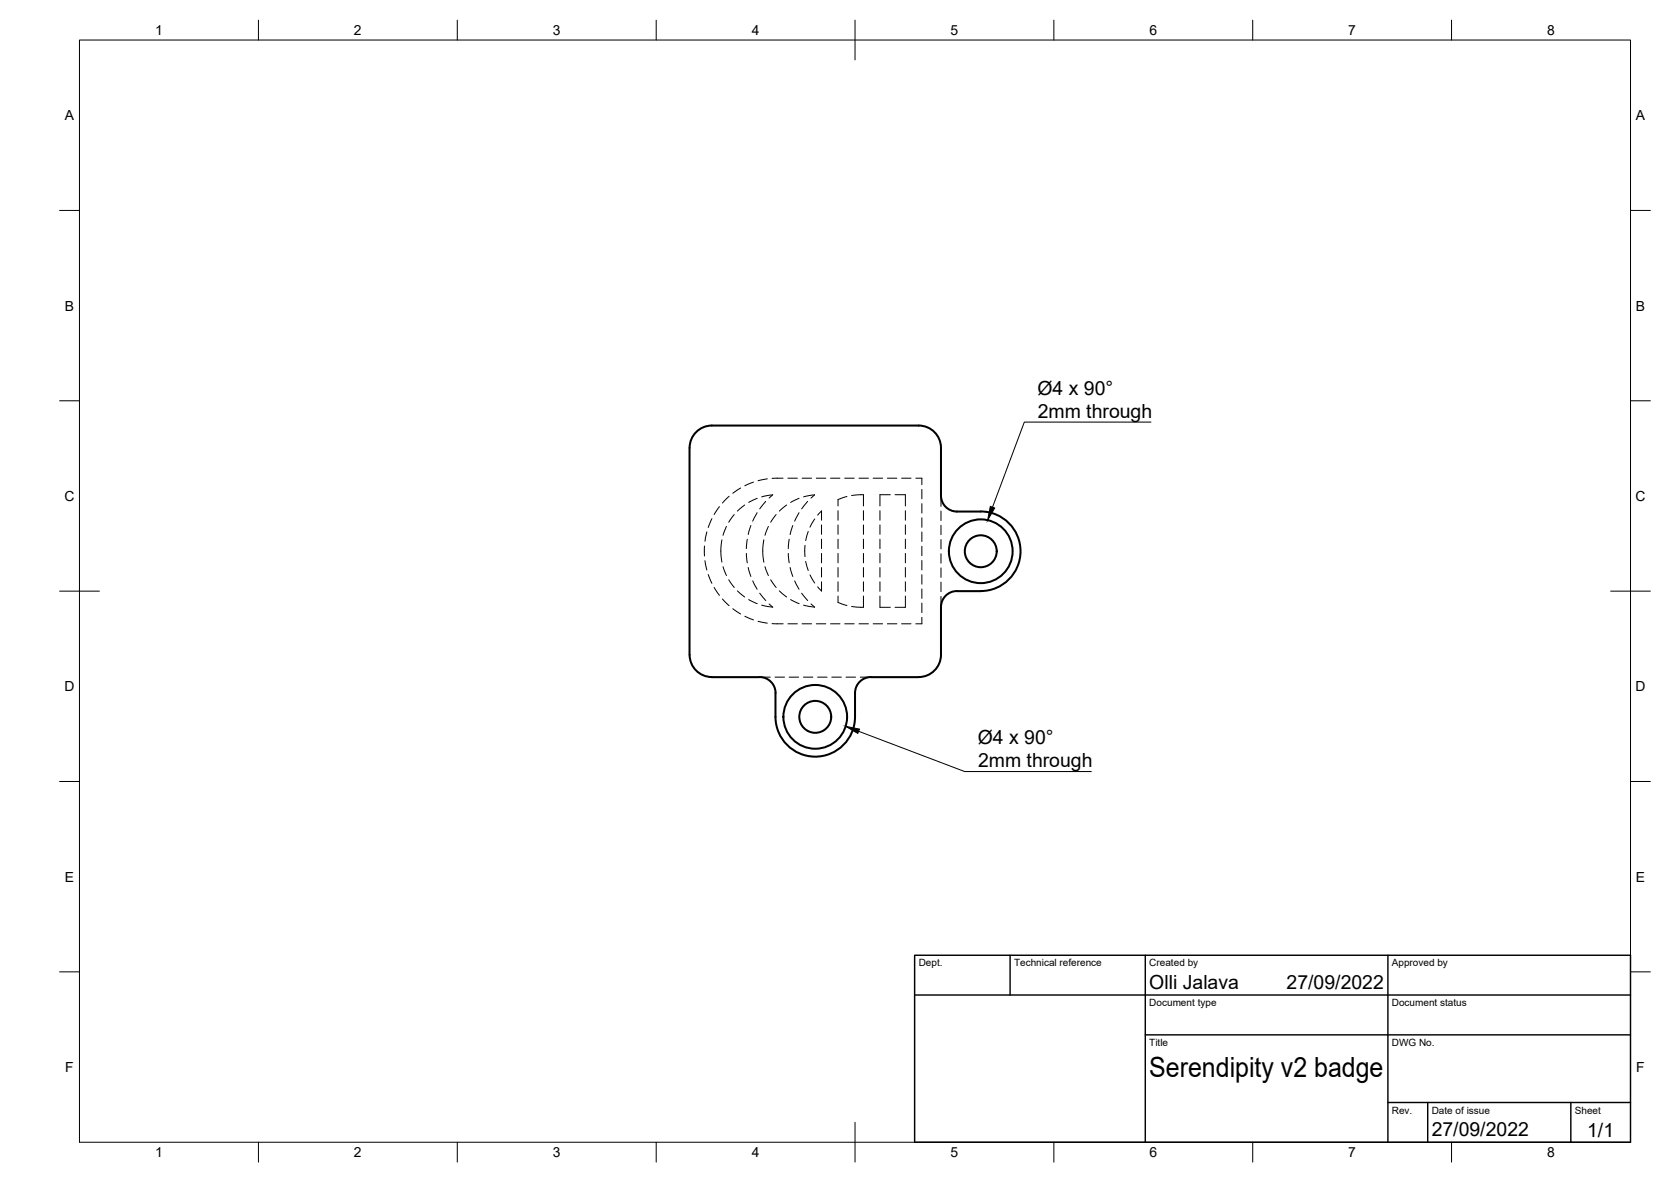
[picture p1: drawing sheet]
<svg xmlns="http://www.w3.org/2000/svg" width="420mm" height="297mm" viewBox="0 0 420 297" stroke-linecap="round" stroke-linejoin="round" font-family="sans-serif">
<!-- layer: Visible -->
<g fill="none" stroke="#000" stroke-width=".51">
<path d="M179 106.9h52a5.6 5.6 0 0 1 5.6 5.7v11.9a4 4 0 0 0 4 4.1h6a10 10 0 0 1 10 9.9 10 10 0 0 1-10 10l-6 .1a4 4 0 0 0-4 3.9v12.1a5.6 5.6 0 0 1-5.6 5.5l-12 .1a4 4 0 0 0-4 4v6a10 10 0 0 1-10 9.9 10 10 0 0 1-10-10v-5.9a4 4 0 0 0-4-4.1l-12 .1M179 106.9a5.6 5.6 0 0 0-5.6 5.6v52.1a5.6 5.6 0 0 0 5.6 5.5"/>
<circle cx="246.6" cy="138.5" r="4"/>
<circle cx="246.6" cy="138.5" r="8"/>
<circle cx="205" cy="180.1" r="4"/>
<circle cx="205" cy="180.1" r="8"/>
</g>
<!-- layer: Hidden -->
<g fill="none" stroke="#000" stroke-width=".25">
<path d="M177.1 137.2v2.5M177.7 133.7l-.5 2.3M179 130.4l-.9 2.2M180.9 127.3l-1.3 2M181.5 135.7l-.2 2.3 .2 3.3M182.7 132.3l-.9 2.2M183.3 124.7l-1.6 1.7M184.6 129.3l-1.4 1.9M186.2 122.6l-1.9 1.4M187.2 126.9l-1.8 1.5M187.7 139.1l.2 2.3M187.9 135.5l-.2 2.4"/>
<path d="M188.8 132.1l-.7 2.2M189.5 121.1l-2.2 1M190.4 128.8l-1.1 2.2M190.4 125.2l-2.1 1.1M191.5 124.9l2.8-.5-.9 .8M192.1 135.7l-.3 2.3 .3 3.3M192.5 126l-1.5 1.9M192.9 120.3l-2.3 .5M193.2 132.3l-.9 2.2M195.2 129.3l-1.4 1.9M196.9 120.2h-2.8M197.8 126.9l-1.8 1.5"/>
<path d="M198.1 120.2h2.4M198.2 139.1l.2 2.3M198.4 135.5l-.2 2.4M199.3 132.1l-.6 2.2M200.9 128.8l-1.1 2.2M200.9 125.2l-2.1 1.1M201.7 120.2h2.4M202.1 124.9l2.7-.5-.9 .8M202.4 137v2.9M203.1 126l-1.5 1.9M203.2 133.6l-.6 2.3M204.9 130.4l-1.2 2.1"/>
<path d="M205.3 120.2h2.3M205.6 129.5l1-1.1v2.3M206.6 131.9v2.4M206.6 135.5v2.4M206.6 139.1v2.3M208.8 120.2h2.4M210.7 128.3v2.4M210.7 131.9v2.4M210.7 135.5v2.4M210.7 139.1v2.3M212.4 120.2h2.4M213 124.8l-2.3 .7v1.7"/>
<path d="M214.1 124.5l3-.2v2.9M216 120.2h2.4M217.1 128.3v2.4M217.1 131.9v2.4M217.1 135.5v2.4M217.1 139.1v2.3M219.5 120.2h2.4M221.3 128.3v2.4M221.3 131.9v2.4M221.3 135.5v2.4M221.3 139.1v2.3M223.1 120.2h2.4"/>
<path d="M223.9 124.3h-2.6v2.9M225 124.3h2.6v2.9M226.7 120.2h2.4M227.6 128.3v2.4M227.6 131.9v2.4M227.6 135.5v2.4M227.6 139.1v2.3M230.3 120.2h1.5v1.6M231.8 123v2.4M231.8 126.6v2.3M231.8 130.1v2.4M231.8 133.7v2.4"/>
<path d="M231.8 137.3v2.4M236.6 124.6v2.6M236.6 128.4v2.4M236.6 132v2.4M236.6 135.6v2.4M236.6 139.2v2.3M177.2 140.9l.5 2.3M178.1 144.4l.9 2.2M179.6 147.6l1.3 2M181.7 150.5l1.6 1.7M181.8 142.4l.9 2.2M183.2 145.7l1.4 1.9"/>
<path d="M184.3 153l1.9 1.3M185.4 148.5l1.8 1.5M187.3 154.9l2.2 .9M188.1 142.6l.7 2.3M188.3 150.7l2.1 1M189.3 146l1.1 2.1M190.6 156.1l2.3 .5M191 149.1l1.5 1.8M192.3 142.4l.9 2.2M193.4 151.8l.9 .8-2.8-.5M193.8 145.7l1.4 1.9M194.1 156.7l2.8 .1"/>
<path d="M196 148.5l1.8 1.5M198.1 156.8h2.4M198.7 142.6l.6 2.3M198.8 150.7l2.1 1M199.8 146l1.1 2.1M201.6 149.1l1.5 1.8M201.7 156.8h2.4M202.6 141.1l.6 2.3M203.7 144.5l1.2 2M203.9 151.8l.9 .8-2.7-.5M205.3 156.8h2.3M206.6 146.2v2.3l-1-1"/>
<path d="M206.6 142.6v2.4M208.8 156.8h2.4M210.7 149.8v1.6l2.3 .8M210.7 142.6v2.4M210.7 146.2v2.4M212.4 156.8h2.4M216 156.8h2.4M217.1 149.8v2.8l-3-.2M217.1 142.6v2.4M217.1 146.2v2.4M219.5 156.8h2.4M221.3 149.8v2.8h2.6"/>
<path d="M221.3 142.6v2.4M221.3 146.2v2.4M223.1 156.8h2.4M226.7 156.8h2.4M227.6 149.8v2.8h-2.6M227.6 142.6v2.4M227.6 146.2v2.4M231.8 140.9v2.3M231.8 144.4v2.4M231.8 148v2.4M231.8 151.6v2.4M231.8 155.1v1.7h-1.5"/>
<path d="M236.6 142.7v2.4M236.6 146.3v2.4M236.6 149.9v2.7M191 170.2h2.7M194.9 170.2h2.4M198.4 170.2h2.4M202 170.2h2.4M205.6 170.2h2.4M209.1 170.2h2.4M212.7 170.2h2.4M216.3 170.2h2.7"/>
</g>
<!-- layer: Border -->
<g fill="none" stroke="#000" stroke-width=".25">
<path d="M20 10.1h390v276.9h-390zM65 5.1v5M115 5.1v5M165 5.1v5M215 5.1v10M265 5.1v5M315 5.1v5M365 5.1v5M15 52.9h5M410 52.9h5M15 100.7h5M410 100.7h5"/>
<path d="M15 148.6h10M405 148.6h10M15 196.4h5M410 196.4h5M15 244.2h5M410 244.2h5M65 287v5M115 287v5M165 287v5M215 282.1v9.9M265 287v5M315 287v5"/>
<path d="M365 287v5"/>
</g>
<!-- layer: TitleBlock -->
<path d="M230 240.1h180v46.9h-180zM230 250h180M254 240.1v9.9M288 240.1v46.9M349 240.1v46.9M288 260.1h122M349 277.1h61M359 277.1v9.9M395 277.1v9.9" fill="none" stroke="#000" stroke-width=".36"/>
<!-- layer: Annotations -->
<path d="M249 127.3l1.1 .4-1.8 3.1zM212.6 182.5l3.5 .7-.4 1.1z" fill="#000" stroke="#000" stroke-width=".25"/>
<path d="M289.4 106.1h-31.8l-8 21.4M215.9 183.8l26.7 10.1h31.8" fill="none" stroke="#000" stroke-width=".25"/>
<text font-size="7" x="289" y="270.6">Serendipity v2 badge</text>
<g font-size="4.9">
<text x="260.9" y="99.2">Ø4 x 90°</text>
<text x="260.9" y="105">2mm through</text>
<text x="245.9" y="187">Ø4 x 90°</text>
<text x="245.9" y="192.9">2mm through</text>
<text x="289" y="248.5">Olli Jalava</text>
<text x="323.5" y="248.5">27/09/2022</text>
<text x="360" y="285.5">27/09/2022</text>
<text x="399.1" y="285.7">1/1</text>
</g>
<g font-size="3.5">
<text x="39" y="8.8">1</text>
<text x="89" y="8.8">2</text>
<text x="139" y="8.8">3</text>
<text x="189" y="8.8">4</text>
<text x="239" y="8.8">5</text>
<text x="289" y="8.8">6</text>
<text x="339" y="8.8">7</text>
<text x="389" y="8.8">8</text>
<text x="16.3" y="30.2">A</text>
<text x="411.3" y="30.2">A</text>
<text x="16.3" y="78">B</text>
<text x="411.3" y="78">B</text>
<text x="16.2" y="125.9">C</text>
<text x="411.2" y="125.9">C</text>
<text x="16.2" y="173.7">D</text>
<text x="411.2" y="173.7">D</text>
<text x="16.3" y="221.6">E</text>
<text x="411.3" y="221.6">E</text>
<text x="16.4" y="269.4">F</text>
<text x="411.4" y="269.4">F</text>
<text x="39" y="290.8">1</text>
<text x="89" y="290.8">2</text>
<text x="139" y="290.8">3</text>
<text x="189" y="290.8">4</text>
<text x="239" y="290.8">5</text>
<text x="289" y="290.8">6</text>
<text x="339" y="290.8">7</text>
<text x="389" y="290.8">8</text>
</g>
<g font-size="2.5">
<text x="231" y="242.9">Dept.</text>
<text x="255" y="242.9">Technical reference</text>
<text x="289" y="242.9">Created by</text>
<text x="350" y="242.9">Approved by</text>
<text x="289" y="252.8">Document type</text>
<text x="350" y="252.8">Document status</text>
<text x="289" y="262.9">Title</text>
<text x="350" y="262.9">DWG No.</text>
<text x="350" y="279.9">Rev.</text>
<text x="360" y="279.9">Date of issue</text>
<text x="396" y="279.9">Sheet</text>
</g>
</svg>
